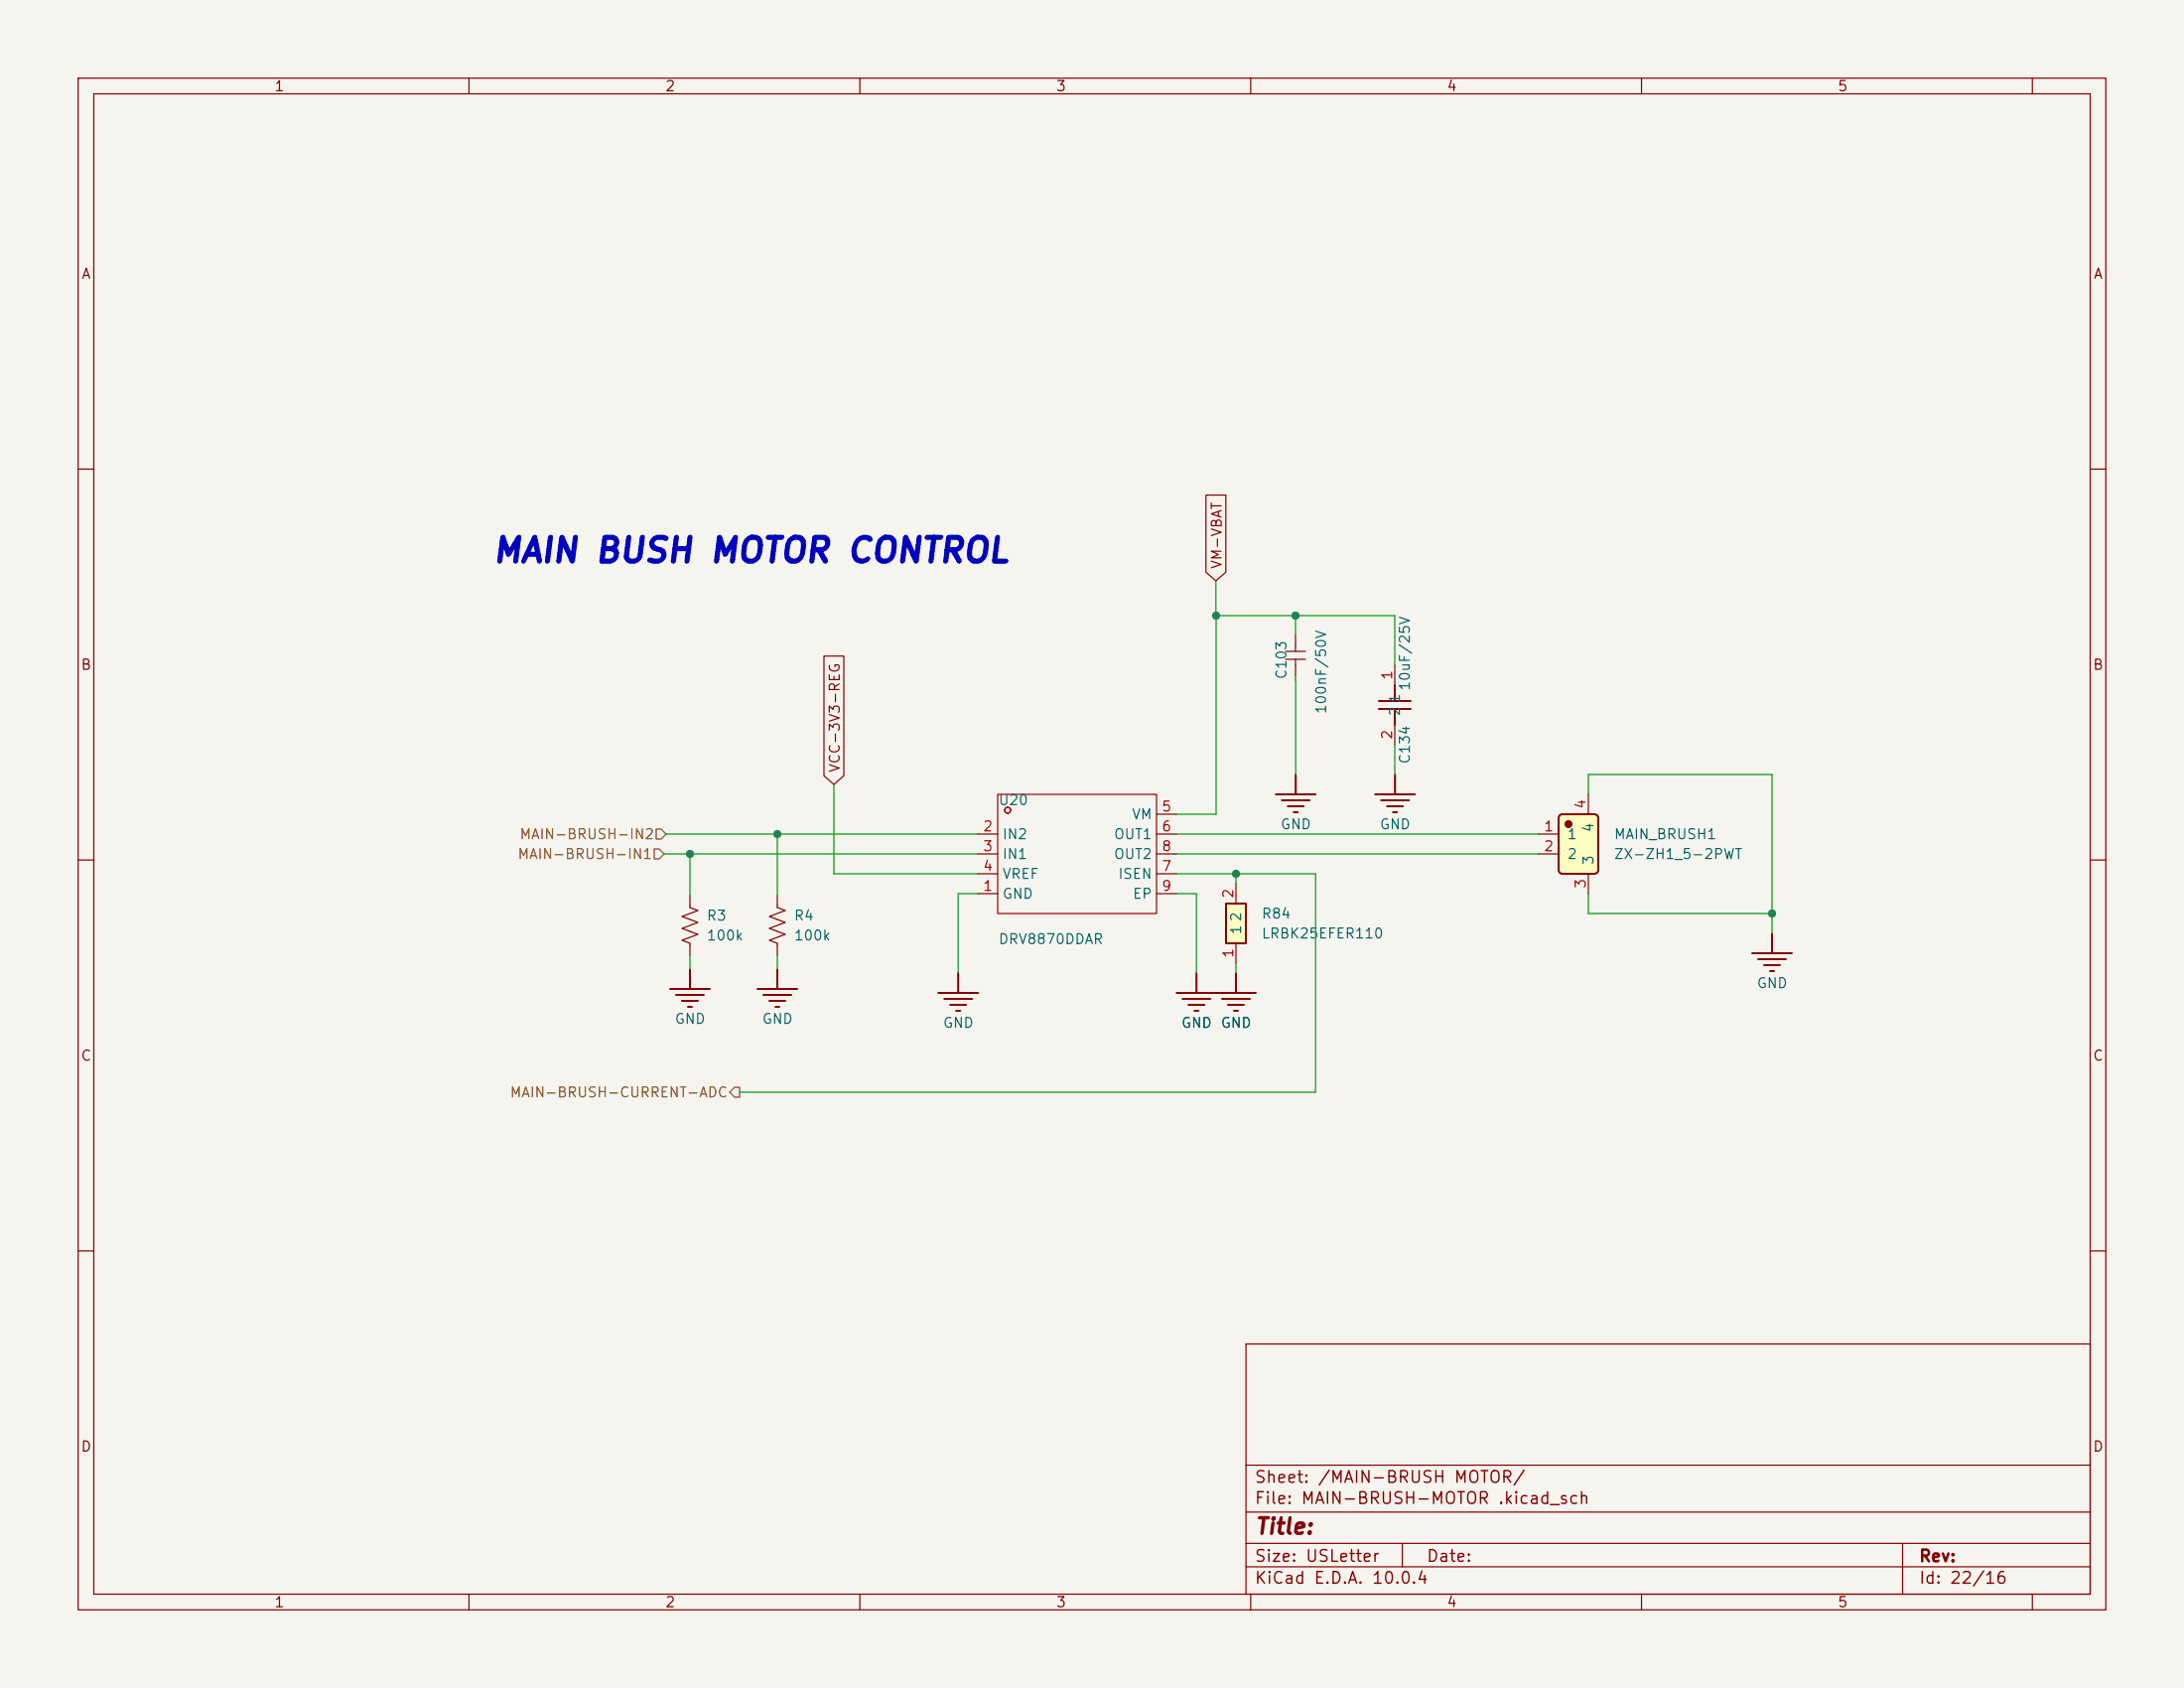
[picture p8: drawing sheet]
<svg xmlns="http://www.w3.org/2000/svg" width="279mm" height="216mm" viewBox="0 0 279 216" stroke-linecap="round" stroke-linejoin="round" font-family="sans-serif">
<path d="M0 0h279.4v215.9h-279.4z" fill="#f5f4ef" stroke="#f5f4ef" stroke-width=".13"/>
<g fill="none" stroke="#840000" stroke-width=".15">
<path d="M10 10h259.4v195.9h-259.4zM12 12h255.4v191.9h-255.4zM60 10v2M110 10v2M160 10v2M210 10v2M260 10v2M10 60h2M267.4 60h2M10 110h2M88.3 114.6v1.5l1 .4-2.1 .7 2.1 .8-2.1 .7 2.1 .8-2.1 .8 1.1 .4v1.5M99.4 114.6v1.5l1.1 .4-2.1 .7 2.1 .8-2.1 .7 2.1 .8-2.1 .8 1 .4v1.5"/>
<path d="M125.1 114.3h2.5M125.1 106.7h2.5M125.1 109.2h2.5M125.1 111.8h2.5M148 114.3h2.5M148 106.7h2.5M148 109.2h2.5M148 111.8h2.5M148 104.1h2.5M267.4 110h2M10 160h2M159.4 171.9h108v32h-108z"/>
<path d="M267.4 160h2M159.4 197.4h108M159.4 193.4h108M159.4 187.4h108M179.4 197.4v3M243.4 197.4v6.5M60 203.9v2M110 203.9v2M159.4 200.4h108M160 203.9v2M210 203.9v2M260 203.9v2"/>
</g>
<g fill="none" stroke="#840000" stroke-width=".25">
<path d="M226.7 119.4v2.5M85.7 126.5h5.1M86.5 127.3h3.5M87.2 128h2.1M88 128.8h.5M88.3 124v2.5M96.9 126.5h5.1M97.7 127.3h3.5M98.4 128h2.1M99.2 128.8h.5M99.4 124v2.5M120 127h5.1"/>
<path d="M120.8 127.8h3.6M121.6 128.5h2M122.3 129.3h.5M122.6 124.5v2.5M150.5 127h10.2M151.3 127.8h3.5M152 128.5h2.1M152.8 129.3h.5M153.1 124.5v2.5M156.3 127.8h3.6M157.1 128.5h2M157.9 129.3h.5"/>
<path d="M158.1 124.5v2.5M224.2 121.9h5M224.9 122.7h3.6M225.7 123.4h2M226.4 124.2h.5"/>
</g>
<g fill="none" stroke="#a00000" stroke-width=".15">
<path d="M127.6 101.6h20.4v15.2h-20.4z"/>
<circle cx="128.9" cy="103.6" r=".38"/>
</g>
<path d="M156.8 115.6h2.6v5.1h-2.6z" fill="#ffffc2"/>
<path d="M156.8 115.6h2.6v5.1h-2.6z" fill="none" stroke="#840000" stroke-width=".25"/>
<path d="M164.5 84.3h2.5M164.5 83.3h2.5M165.7 81.3v2M165.7 84.3v2.1M158.1 113v2.6M158.1 120.7v2.5" fill="none" stroke="#840000" stroke-width=".15"/>
<path d="M199.5 104.3l.3-.2h4.2l.4 .3 .1 .1v6.8a.51 .51 0 0 1-.5 .5h-4.1l-.4-.3-.1-.1v-6.8z" fill="#ffffc2"/>
<circle cx="200.7" cy="105.4" r=".38" fill="#840000" stroke="#840000" stroke-width=".25"/>
<g fill="none" stroke="#840000" stroke-width=".25">
<path d="M165.8 99.1v2.5M176.4 89.7h4.1M176.4 90.7h4.1M178.4 87.6v2.1M178.4 90.7v2M178.5 99.1v2.5M163.2 101.6h5.1M164 102.4h3.5M164.7 103.1h2.1M165.5 103.9h.5M175.9 101.6h5.1M176.7 102.4h3.5"/>
<path d="M177.4 103.1h2.1M178.2 103.9h.5M199.5 104.3l.3-.2h4.2l.4 .3 .1 .1v6.8a.51 .51 0 0 1-.5 .5h-4.1l-.4-.3-.1-.1v-6.8z"/>
</g>
<path d="M154.3 63.3h2.5v9.9l-1.3 1.1-1.2-1.1zM105.4 83.9h2.6v15.3l-1.3 1.1-1.3-1.1zM178.4 85.1v2.5M178.4 92.7v2.6M196.8 106.7h2.6M196.8 109.2h2.6M203.2 101.6v2.5M203.2 111.8v2.5" fill="none" stroke="#840000" stroke-width=".15"/>
<path d="M83.7 108.6h.6l.7 .6-.7 .7h-.6zM83.9 106h.7l.6 .7-.6 .6h-.7zM94 139.1h.6v1.2h-.6l-.7-.6z" fill="none" stroke="#725600" stroke-width=".15"/>
<g fill="none" stroke="#009600" stroke-width=".15">
<path d="M155.5 74.3v4.4h22.9v6.4M155.6 78.7v25.4h-5.1M165.7 78.7v2.6M165.7 86.4l.1 12.7M178.4 95.3l.1 3.8M85 109.2h40.1M85.2 106.7h39.9M88.3 109.2v5.4M99.4 106.7v7.9M106.7 100.3v11.5h18.4M125.1 114.3h-2.5v10.2M150.5 106.7h46.3"/>
<path d="M150.5 111.8h17.8v27.9h-73.7M150.5 109.2h46.3M150.5 114.3h2.6v10.2M158.1 111.8v1.2M203.2 101.6v-2.5h23.5v20.3M203.2 114.3v2.5h23.5M88.3 122.2v1.8M99.4 122.2v1.8M158.1 123.2v1.3"/>
</g>
<g fill="#009600" stroke="#009600" stroke-width=".13">
<circle cx="99.4" cy="106.7" r=".46"/>
<circle cx="155.6" cy="78.7" r=".46"/>
<circle cx="88.3" cy="109.2" r=".46"/>
<circle cx="158.1" cy="111.8" r=".46"/>
<circle cx="165.7" cy="78.7" r=".46"/>
<circle cx="226.7" cy="116.8" r=".46"/>
</g>
<text font-size="3.1" fill="#0000c2" x="62.8" y="72.7">MAIN BUSH MOTOR CONTROL</text>
<text font-size="2" fill="#840000" x="160.4" y="196.7">Title:</text>
<g font-size="1.5" fill="#840000">
<text x="160.4" y="190">Sheet: /MAIN-BRUSH MOTOR/</text>
<text x="160.4" y="192.7">File: MAIN-BRUSH-MOTOR .kicad_sch</text>
<text x="160.4" y="202.9">KiCad E.D.A. 10.0.4</text>
<text x="160.4" y="200.1">Size: USLetter</text>
<text x="182.4" y="200.1">Date:</text>
<text x="245.4" y="200.1">Rev:</text>
<text x="245.4" y="202.9">Id: 22/16</text>
</g>
<g font-size="1.3" fill="#840000">
<text x="35" y="12">1</text>
<text x="85" y="12">2</text>
<text x="135" y="12">3</text>
<text x="185" y="12">4</text>
<text x="235" y="12">5</text>
<text x="10.3" y="36">A</text>
<text x="267.7" y="36">A</text>
<text x="156.6" y="72.9" transform="rotate(-90 156.6 72.9)">VM-VBAT</text>
<text x="10.3" y="86">B</text>
<text x="267.7" y="86">B</text>
<text x="107.7" y="98.9" transform="rotate(-90 107.7 98.9)">VCC-3V3-REG</text>
<text x="10.3" y="136">C</text>
<text x="267.7" y="136">C</text>
<text x="10.3" y="186">D</text>
<text x="267.7" y="186">D</text>
<text x="35" y="205.9">1</text>
<text x="85" y="205.9">2</text>
<text x="135" y="205.9">3</text>
<text x="185" y="205.9">4</text>
<text x="235" y="205.9">5</text>
</g>
<g font-size="1.3" fill="#006464">
<text x="164.9" y="87" transform="rotate(-90 164.9 87)">C103</text>
<text x="180.7" y="88.4" transform="rotate(-90 180.7 88.4)">10uF/25V</text>
<text x="170" y="91.4" transform="rotate(-90 170 91.4)">100nF/50V</text>
<text x="179.4" y="91.7" transform="rotate(-90 179.4 91.7)">2</text>
<text x="179.4" y="90.1" transform="rotate(-90 179.4 90.1)">1</text>
<text x="180.7" y="97.8" transform="rotate(-90 180.7 97.8)">C134</text>
<text x="127.6" y="103.3">U20</text>
<text x="128.1" y="107.7">IN2</text>
<text x="142.4" y="107.7">OUT1</text>
<text x="144.7" y="105.1">VM</text>
<text x="163.7" y="106.4">GND</text>
<text x="176.4" y="106.4">GND</text>
<text x="200.4" y="107.7">1</text>
<text x="204.2" y="106.6" transform="rotate(-90 204.2 106.6)">4</text>
<text x="206.4" y="107.7">MAIN_BRUSH1</text>
<text x="128.1" y="110.2">IN1</text>
<text x="128.1" y="112.7">VREF</text>
<text x="142.4" y="110.2">OUT2</text>
<text x="142.9" y="112.7">ISEN</text>
<text x="200.4" y="110.2">2</text>
<text x="204.2" y="110.7" transform="rotate(-90 204.2 110.7)">3</text>
<text x="206.4" y="110.2">ZX-ZH1_5-2PWT</text>
<text x="90.3" y="118.1">R3</text>
<text x="101.5" y="118.1">R4</text>
<text x="128.1" y="115.3">GND</text>
<text x="144.8" y="115.3">EP</text>
<text x="159.1" y="119.6" transform="rotate(-90 159.1 119.6)">1</text>
<text x="159.1" y="118" transform="rotate(-90 159.1 118)">2</text>
<text x="161.3" y="117.8">R84</text>
<text x="90.3" y="120.6">100k</text>
<text x="101.5" y="120.6">100k</text>
<text x="127.6" y="121.1">DRV8870DDAR</text>
<text x="161.3" y="120.4">LRBK25EFER110</text>
<text x="86.2" y="131.3">GND</text>
<text x="97.4" y="131.3">GND</text>
<text x="120.5" y="131.8">GND</text>
<text x="151" y="131.8">GND</text>
<text x="156.1" y="131.8">GND</text>
<text x="224.7" y="126.7">GND</text>
</g>
<g font-size="1.3" fill="#a90000">
<text x="178.4" y="87.1" transform="rotate(-90 178.4 87.1)">1</text>
<text x="178.4" y="94.7" transform="rotate(-90 178.4 94.7)">2</text>
<text x="125.7" y="106.7">2</text>
<text x="148.5" y="104.1">5</text>
<text x="148.5" y="106.7">6</text>
<text x="197.4" y="106.7">1</text>
<text x="203.2" y="103.6" transform="rotate(-90 203.2 103.6)">4</text>
<text x="125.7" y="109.2">3</text>
<text x="125.7" y="111.7">4</text>
<text x="148.5" y="111.7">7</text>
<text x="148.5" y="109.2">8</text>
<text x="197.4" y="109.2">2</text>
<text x="203.2" y="113.7" transform="rotate(-90 203.2 113.7)">3</text>
<text x="125.7" y="114.3">1</text>
<text x="148.5" y="114.3">9</text>
<text x="158.1" y="115" transform="rotate(-90 158.1 115)">2</text>
<text x="158.1" y="122.6" transform="rotate(-90 158.1 122.6)">1</text>
</g>
<g font-size="1.3" fill="#725600">
<text x="66.4" y="107.7">MAIN-BRUSH-IN2</text>
<text x="66.1" y="110.2">MAIN-BRUSH-IN1</text>
<text x="65.1" y="140.7">MAIN-BRUSH-CURRENT-ADC</text>
</g>
</svg>
